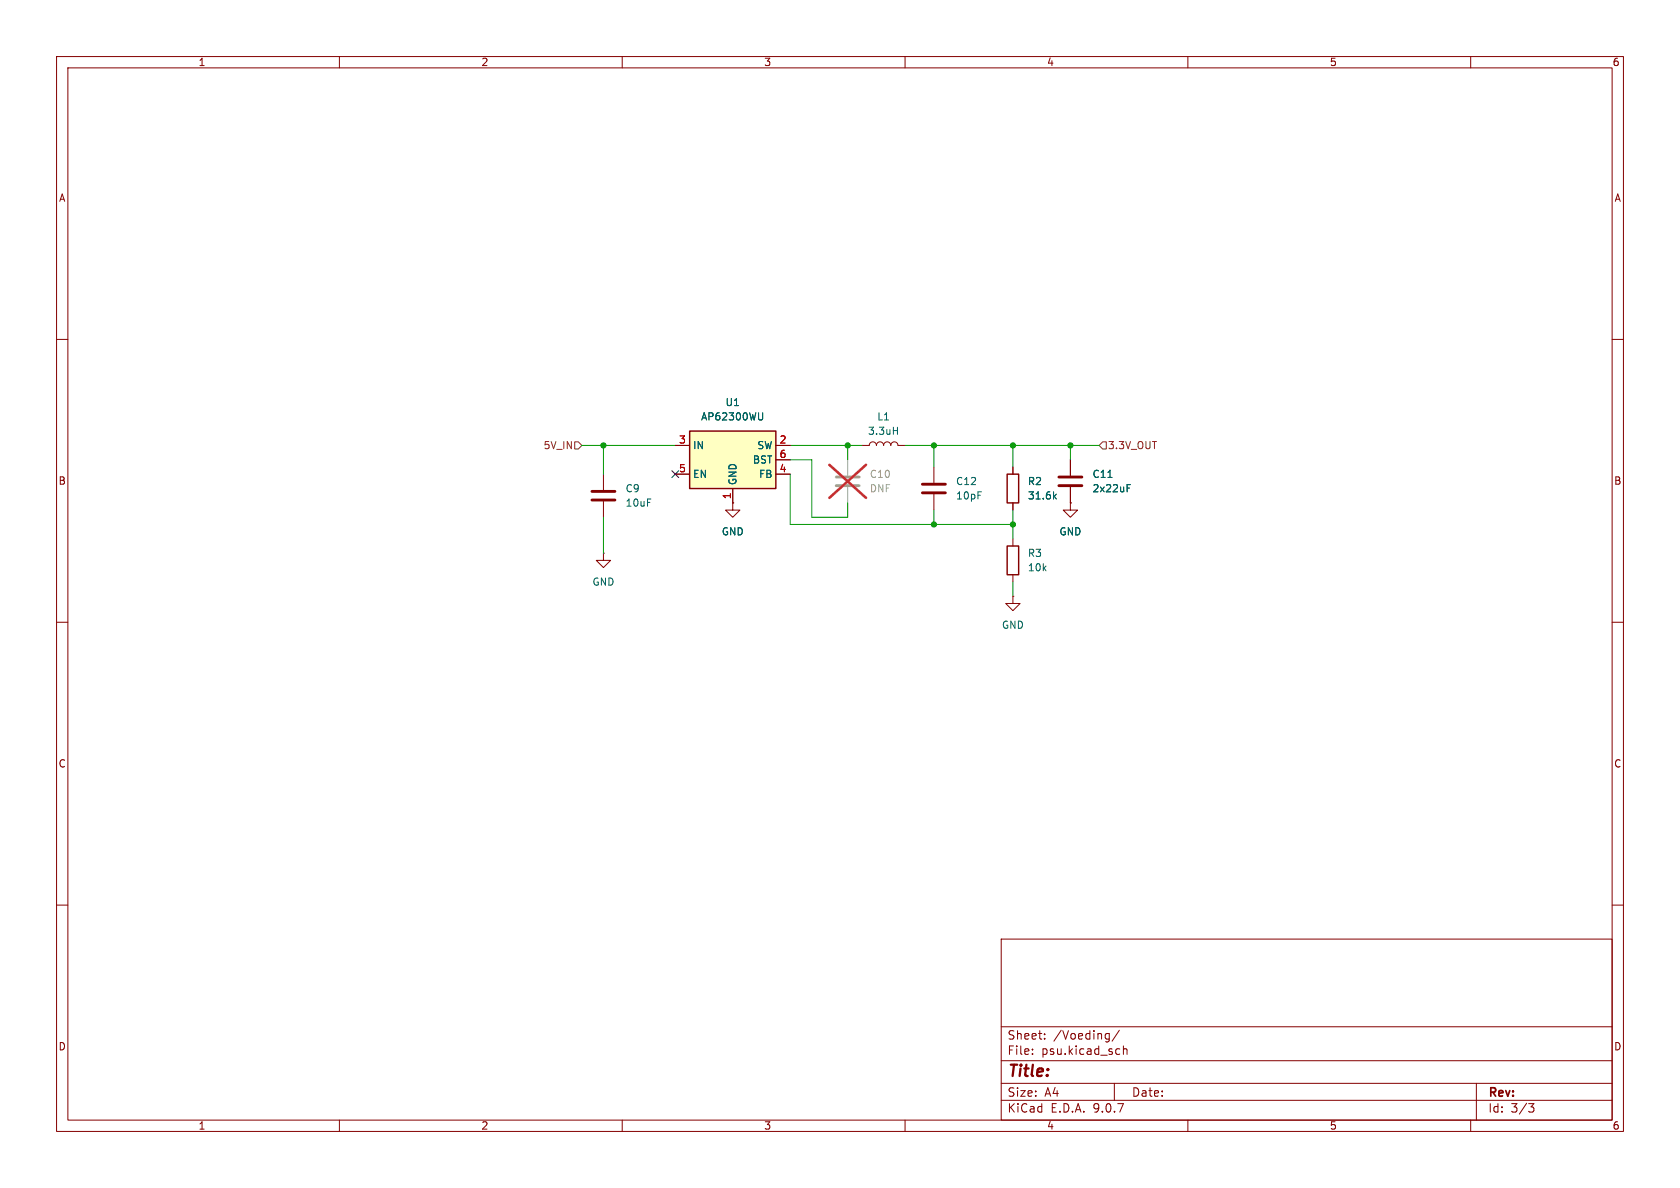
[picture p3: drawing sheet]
<svg xmlns="http://www.w3.org/2000/svg" width="297mm" height="210mm" viewBox="0 0 297 210" stroke-linecap="round" stroke-linejoin="round" font-family="sans-serif">
<g fill="none" stroke="#840000" stroke-width=".18">
<path d="M10 10h277v190h-277zM12 12h273v186h-273zM60 10v2M110 10v2M160 10v2M210 10v2M260 10v2M10 60h2M285 60h2M10 110h2M285 110h2M10 160h2"/>
<path d="M177 166h108v32h-108zM285 160h2M60 198v2M110 198v2M160 198v2M177 194.5h108M177 191.5h108M177 187.5h108M177 181.5h108M182.5 186.3v.1M182.5 185.5v.1M184.7 183.6v.1"/>
<path d="M184.7 182.8v.1M195.7 182.7l.4 .1M196.1 182.7v1.2l-.3 .3M196.1 183.6l-.4 .1M197 191.5v3M197.8 185.4l.2 .1M197.9 182.1l-1.3 2M198 186.3l-.2 .1M198.6 184.9v1.5M198.6 185.5l.2-.1 .4 .1v.9M210 198v2M260 198v2"/>
<path d="M261 191.5v6.5M270.2 195.1h1l-.5 .6 .4 .1 .1 .5-.3 .3h-.4"/>
</g>
<path d="M121.9 76.2h15.3v10.2h-15.3z" fill="#ffffc2"/>
<path d="M121.9 76.2h15.3v10.2h-15.3zM178.1 96.5h2v5.1h-2zM178.1 83.8h2v5.1h-2z" fill="none" stroke="#840000" stroke-width=".25"/>
<g fill="none" stroke="#840000" stroke-width=".18">
<path d="M119.4 78.7h2.5M137.2 78.7h2.5M152.4 78.7h1.3a.64 .64 0 0 1 .6-.6 .64 .64 0 0 1 .6 .6 .64 .64 0 0 1 .7-.6 .64 .64 0 0 1 .6 .6 .64 .64 0 0 1 .6-.6 .64 .64 0 0 1 .7 .6 .64 .64 0 0 1 .6-.6 .64 .64 0 0 1 .6 .6h1.3M106.7 97.8v1.3h1.2l-1.2 1.2-1.3-1.2h1.3M106.7 97.8h.1M106.7 83.8v2.8M106.7 88.6v2.8M119.4 83.8h2.5M129.5 88.9v1.3h1.3l-1.3 1.2-1.2-1.2h1.2M129.5 88.9h.1M129.5 86.4v2.5M137.2 83.8h2.5"/>
<path d="M137.2 81.3h2.5M165.1 82.6v2.7M165.1 87.4v2.8M179.1 82.6v1.2M179.1 88.9v1.3M179.1 95.3v1.2M189.2 88.9v1.3h1.3l-1.3 1.2-1.2-1.2h1.2M189.2 88.9h.1M189.2 81.3v2.8M189.2 86.1v2.8M179.1 105.4v1.3h1.2l-1.2 1.3-1.3-1.3h1.3M179.1 105.4h.1"/>
<path d="M179.1 101.6v1.3"/>
</g>
<path d="M134.8 73v1l-.1 .2h-.4M157.9 76.1h.8M158.7 75.5v1.3M186.4 87.7l.3 .5M186.7 87.4l-.4 .4M195.9 84.4h.7M199.3 86.3h.4M199.3 85.7h.6" fill="none" stroke="#006464" stroke-width=".18"/>
<path d="M147.8 84.3h4.1M147.8 85.9h4.1" fill="none" stroke="#a1a1a1" stroke-width=".51"/>
<path d="M149.9 81.3v2.8M149.9 86.1v2.8" fill="none" stroke="#a1a1a1" stroke-width=".18"/>
<path d="M146.6 82.2l6.5 5.8M153.1 82.2l-6.5 5.8" fill="none" stroke="#e12e31" stroke-width=".46"/>
<path d="M104.6 86.9h4.1M104.6 88.4h4.1M163.1 85.6h4M163.1 87.1h4M187.2 84.3h4.1M187.2 85.9h4.1" fill="none" stroke="#840000" stroke-width=".51"/>
<path d="M101.6 78.1h.6l.7 .6-.7 .7h-.6zM194.9 78.1h.7v1.3h-.7l-.6-.7z" fill="none" stroke="#725600" stroke-width=".18"/>
<g fill="none" stroke="#009600" stroke-width=".18">
<path d="M102.9 78.7h16.5M106.7 78.7v5.1M139.7 78.7h12.7M149.9 78.7v2.6M160 78.7h34.3M165.1 78.7v3.9M179.1 78.7v3.9M189.2 78.7v2.6M106.7 91.4v6.4M139.7 83.8v8.9h39.4M139.7 81.3h3.8v10.1h6.4v-2.5M165.1 90.2v2.5"/>
<path d="M179.1 90.2v5.1M179.1 102.9v2.5"/>
</g>
<path d="M118.8 83.2l1.2 1.2M120 83.2l-1.2 1.2" fill="none" stroke="#000084" stroke-width=".18"/>
<g fill="#009600" stroke="#009600" stroke-width=".18">
<circle cx="179.1" cy="78.7" r=".46"/>
<circle cx="179.1" cy="92.7" r=".46"/>
<circle cx="149.9" cy="78.7" r=".46"/>
<circle cx="165.1" cy="92.7" r=".46"/>
<circle cx="106.7" cy="78.7" r=".46"/>
<circle cx="165.1" cy="78.7" r=".46"/>
<circle cx="189.2" cy="78.7" r=".46"/>
</g>
<text font-size="2.8" fill="#840000" x="178" y="190.9">Title:</text>
<g font-size="2.1" fill="#840000">
<text x="178" y="184">Sheet:</text>
<text x="186.2" y="184">/Voeding/</text>
<text x="178" y="186.7">File:</text>
<text x="184.1" y="186.7">psu.kicad_sch</text>
<text x="178" y="196.9">KiCad</text>
<text x="178" y="194.1">Size:</text>
<text x="184.7" y="194.1">A4</text>
<text x="185.7" y="196.9">E.D.A.</text>
<text x="193.3" y="196.9">9.0.7</text>
<text x="200" y="194.1">Date:</text>
<text x="263" y="194.3">Rev:</text>
<text x="263" y="196.9">Id:</text>
<text x="267.1" y="196.9">3/3</text>
</g>
<g font-size="1.8" fill="#840000">
<text x="35" y="11.9">1</text>
<text x="85" y="11.9">2</text>
<text x="135" y="11.9">3</text>
<text x="185" y="11.9">4</text>
<text x="235" y="11.9">5</text>
<text x="285" y="11.9">6</text>
<text x="10.3" y="35.9">A</text>
<text x="285.3" y="35.9">A</text>
<text x="10.3" y="85.9">B</text>
<text x="285.3" y="85.9">B</text>
<text x="10.3" y="135.9">C</text>
<text x="285.3" y="135.9">C</text>
<text x="10.3" y="185.9">D</text>
<text x="285.3" y="185.9">D</text>
<text x="35" y="199.9">1</text>
<text x="85" y="199.9">2</text>
<text x="135" y="199.9">3</text>
<text x="185" y="199.9">4</text>
<text x="235" y="199.9">5</text>
<text x="285" y="199.9">6</text>
</g>
<g font-size="1.8" fill="#006464">
<text x="128.2" y="72">U1</text>
<text x="123.8" y="74.5">AP62300WU</text>
<text x="153.4" y="77.1">3.3uH</text>
<text x="155" y="74.5">L1</text>
<text x="122.4" y="79.6">IN</text>
<text x="133" y="82.1">BST</text>
<text x="133.8" y="79.6">SW</text>
<text x="110.5" y="87.2">C9</text>
<text x="110.5" y="89.8">10uF</text>
<text x="122.4" y="84.7">EN</text>
<text x="130.4" y="85.9" transform="rotate(-90 130.4 85.9)">GND</text>
<text x="134.1" y="84.7">FB</text>
<text x="168.9" y="86">C12</text>
<text x="168.9" y="88.5">10pF</text>
<text x="181.6" y="86">R2</text>
<text x="181.6" y="88.5">31.6k</text>
<text x="193" y="84.7">C11</text>
<text x="193" y="87.2">2x22uF</text>
<text x="127.5" y="94.8">GND</text>
<text x="187.2" y="94.8">GND</text>
<text x="181.6" y="98.7">R3</text>
<text x="181.6" y="101.2">10k</text>
<text x="104.6" y="103.7">GND</text>
<text x="177" y="111.4">GND</text>
</g>
<g font-size="1.8" fill="#725600">
<text x="96" y="79.6">5V_IN</text>
<text x="195.8" y="79.6">3.3V_OUT</text>
</g>
<g font-size="1.8" fill="#a90000">
<text x="119.9" y="78.5">3</text>
<text x="119.9" y="83.6">5</text>
<text x="137.7" y="78.5">2</text>
<text x="137.7" y="81">6</text>
<text x="137.7" y="83.6">4</text>
<text x="129.3" y="88.3" transform="rotate(-90 129.3 88.3)">1</text>
</g>
<g font-size="1.8" fill="#989898">
<text x="153.7" y="87.2">DNF</text>
<text x="153.7" y="84.7">C10</text>
</g>
</svg>
